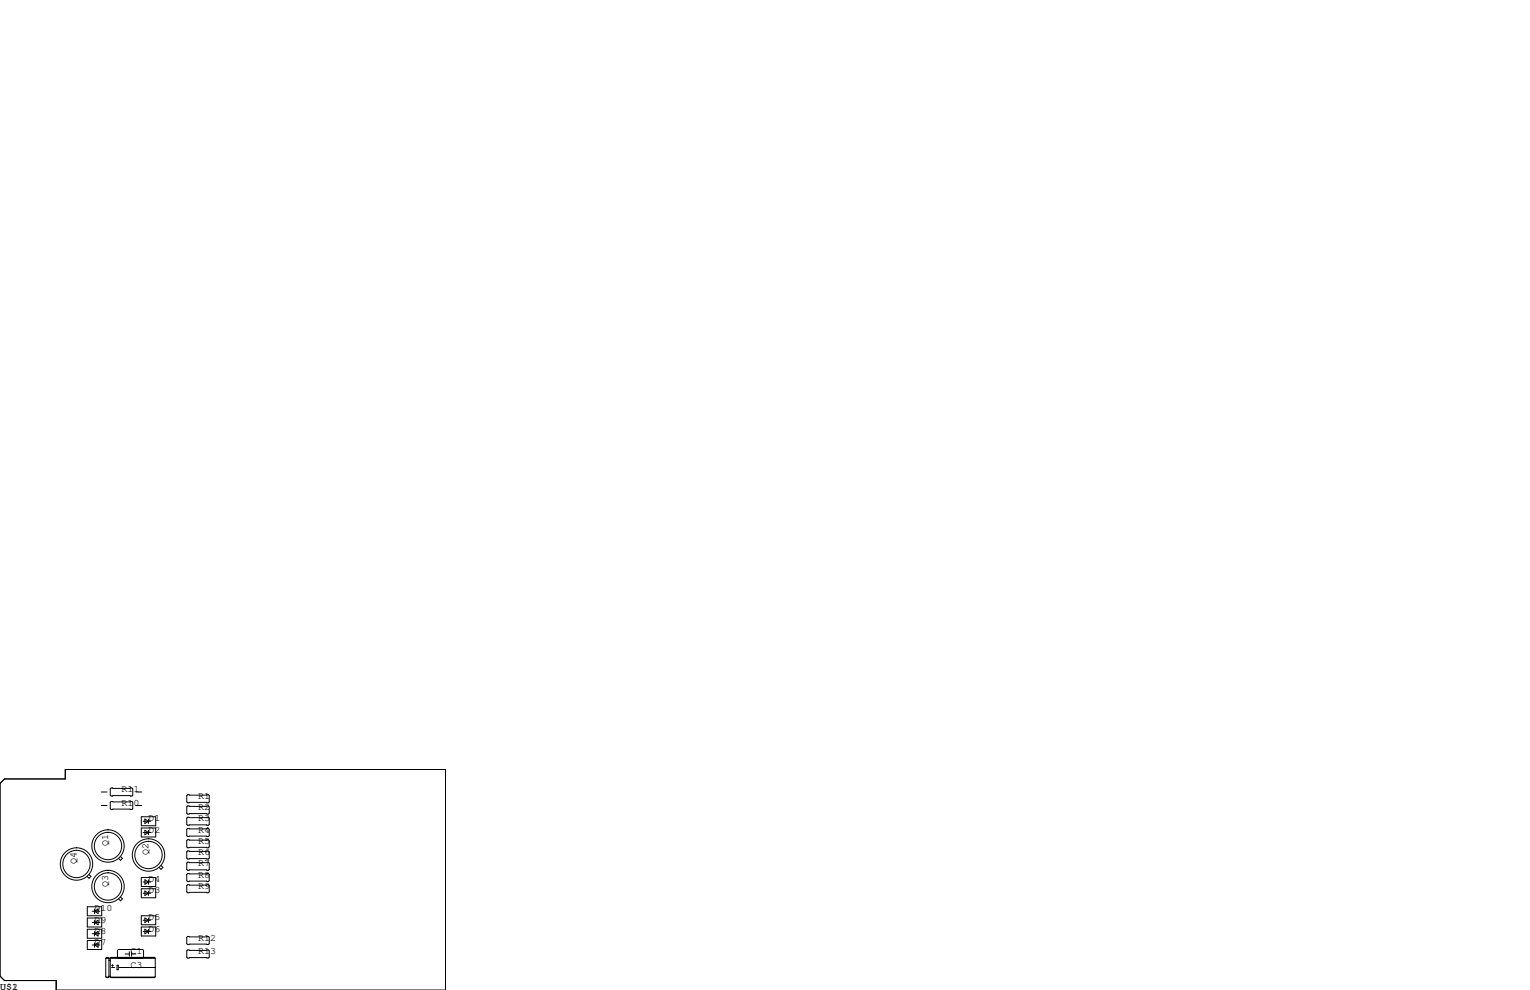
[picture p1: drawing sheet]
<svg xmlns="http://www.w3.org/2000/svg" width="432mm" height="279mm" viewBox="0 0 432 279" stroke-linecap="round" stroke-linejoin="round" font-family="sans-serif">
<g fill="none" stroke="#000" stroke-width=".28">
<path d="M0 221.1l1.3-1.3h17.1v-2.6h107.3v62.2h-109.8v-2.7h-14.6l-1.3-1.2zM28.6 223.5h1.6M28.6 227.3h1.6M31.4 222.4h5.8l.3 .2v1.8l-.3 .3h-5.8l-.3-.3v-1.8zM31.4 226.2h5.8l.3 .2v1.8l-.3 .3h-5.8l-.3-.3v-1.8zM38.4 223.5h1.6M38.4 227.3h1.6M39.9 230.5h4v2.5h-4zM39.9 233.7h4v2.5h-4zM40.4 231.8h2.1M40.4 234.9h2.1M40.9 231.1l1 .7-1 .6z"/>
<path d="M40.9 234.3l1 .6-1 .7zM41.9 231.1v1.3M41.9 234.3v1.3M53 224.3h5.8l.3 .2v1.8l-.3 .3h-5.8l-.3-.3v-1.8zM53 227.5h5.8l.3 .2v1.8l-.3 .2h-5.8l-.3-.2v-1.8zM53 230.6h5.8l.3 .3v1.8l-.3 .2h-5.8l-.3-.2v-1.8zM53 233.8h5.8l.3 .3v1.7l-.3 .3h-5.8l-.3-.3v-1.7zM53 237h5.8l.3 .2v1.8l-.3 .3h-5.8l-.3-.3v-1.8zM24.6 255.9h4.1v2.5h-4.1zM24.6 259.1h4.1v2.5h-4.1zM25.1 246.8l.6 .5-.6 .6-.5-.6M26 257.2h2.2"/>
<path d="M26.7 257.2l1-.7v1.3zM26.7 256.5v1.3M26.7 259.7v1.3M34 253.2l.5 .5-.5 .5-.5-.5M34 241.7l.5 .6-.5 .5-.5-.5M39.9 247.6h4v2.6h-4zM39.9 250.8h4v2.6h-4zM39.9 258.4h4v2.6h-4zM40.4 252.1h2.1M40.4 248.9h2.1M40.4 259.7h2.1M40.9 248.3l1 .6-1 .7z"/>
<path d="M40.9 251.5l1 .6-1 .6zM40.9 259.1l1 .6-1 .6zM41.9 248.3v1.3M41.9 251.5v1.2M41.9 259.1v1.2M45.4 244.3l.6 .5-.6 .5-.5-.5M52.7 249.9l.3-.2h5.8l.3 .2v1.8l-.3 .3h-5.8l-.3-.3zM52.7 246.8l.3-.3h5.8l.3 .3v1.7l-.3 .3h-5.8l-.3-.3zM53 240.2h5.8l.3 .2v1.8l-.3 .2h-5.8l-.3-.2v-1.8zM53 243.3h5.8l.3 .3v1.8l-.3 .2h-5.8l-.3-.2v-1.8zM24.6 265.4h4.1v2.6h-4.1zM24.6 262.3h4.1v2.5h-4.1z"/>
<path d="M26 266.7h2.2M26 263.5h2.2M26 260.3h2.2M26.7 260.3l1-.6v1.3zM26.7 263.5l1-.6v1.3zM26.7 266.7l1-.6v1.2zM26.7 262.9v1.3M26.7 266.1v1.2M29.8 270.4l.2 5.4M29.8 270.4l.3-.2h.4l.2 .2v5.3M29.8 270.4h14M30 275.8l.1 .1"/>
<path d="M30 275.8h.6M30.1 270.3h.4M30.1 275.9h.1M30.7 271h.4M30.7 275.7l-.6 .2M30.7 275.7h.4M30.7 275.5h.4M30.7 275.6h.4M30.9 270.6h.1M31.1 275.7l.1 .1M31.2 275.8h12.5M31.2 275.8l.2 .1"/>
<path d="M31.4 270.3h12.2M31.4 275.9h.1M31.5 272.5h.5M31.5 273h.9M31.8 272.2v.5M33 272.4h.4v1.3h-.4zM33.1 268.2l.3-.2h6.9l.2 .2v2.1l-.2 .2h-6.9l-.3-.2zM33.5 273h10.3M35.3 269.2h1.2M36.5 268.6v1.3M37.1 268.6v1.3M37.1 269.2h1.3"/>
<path d="M39.9 261.6h4v2.6h-4zM40.4 262.9h2.1M40.9 262.3l1 .6-1 .6zM41.9 262.3v1.2M43.8 270.4l-.2-.2h-12.2l-.3 .2v5.3M43.8 270.4v5.3l-.2 .2h-12.2M52.7 264.5l.3-.2h5.8l.3 .2v1.8l-.3 .3h-5.8l-.3-.3zM52.7 268.4l.3-.3h5.8l.3 .3v1.7l-.3 .3h-5.8l-.3-.3z"/>
<circle cx="30.5" cy="238.8" r="3.9"/>
<circle cx="30.5" cy="238.8" r="4.6"/>
<circle cx="21.6" cy="243.8" r="3.9"/>
<circle cx="21.6" cy="243.8" r="4.6"/>
<circle cx="30.5" cy="250.2" r="3.9"/>
<circle cx="30.5" cy="250.2" r="4.6"/>
<circle cx="41.9" cy="241.3" r="3.9"/>
<circle cx="41.9" cy="241.3" r="4.6"/>
</g>
<g font-size="2.8">
<text x="34.3" y="223.5">R11</text>
<text x="34.3" y="227.3">R10</text>
<text x="55.9" y="225.4">R1</text>
<text x="41.9" y="231.8">D1</text>
<text x="55.9" y="228.6">R2</text>
<text x="55.9" y="231.8">R3</text>
<text x="30.5" y="238.8" transform="rotate(-90 30.5 238.8)">Q1</text>
<text x="41.9" y="234.9">D2</text>
<text x="55.9" y="234.9">R4</text>
<text x="55.9" y="238.1">R5</text>
<text x="21.6" y="243.8" transform="rotate(-90 21.6 243.8)">Q4</text>
<text x="41.9" y="241.3" transform="rotate(-90 41.9 241.3)">Q2</text>
<text x="55.9" y="241.3">R6</text>
<text x="55.9" y="244.5">R7</text>
<text x="30.5" y="250.2" transform="rotate(-90 30.5 250.2)">Q3</text>
<text x="41.9" y="248.9">D4</text>
<text x="55.9" y="250.8">R9</text>
<text x="55.9" y="247.6">R8</text>
<text x="26.7" y="257.2">D10</text>
<text x="41.9" y="252.1">D3</text>
<text x="26.7" y="263.5">D8</text>
<text x="26.7" y="260.3">D9</text>
<text x="41.9" y="259.7">D5</text>
<text x="41.9" y="262.9">D6</text>
<text x="26.7" y="266.7">D7</text>
<text x="36.8" y="269.2">C1</text>
<text x="55.9" y="265.4">R12</text>
<text x="55.9" y="269.2">R13</text>
<text x="36.8" y="273">C3</text>
<text x="0" y="279.4">U$1</text>
<text x="3.4" y="279.4">2</text>
</g>
</svg>
